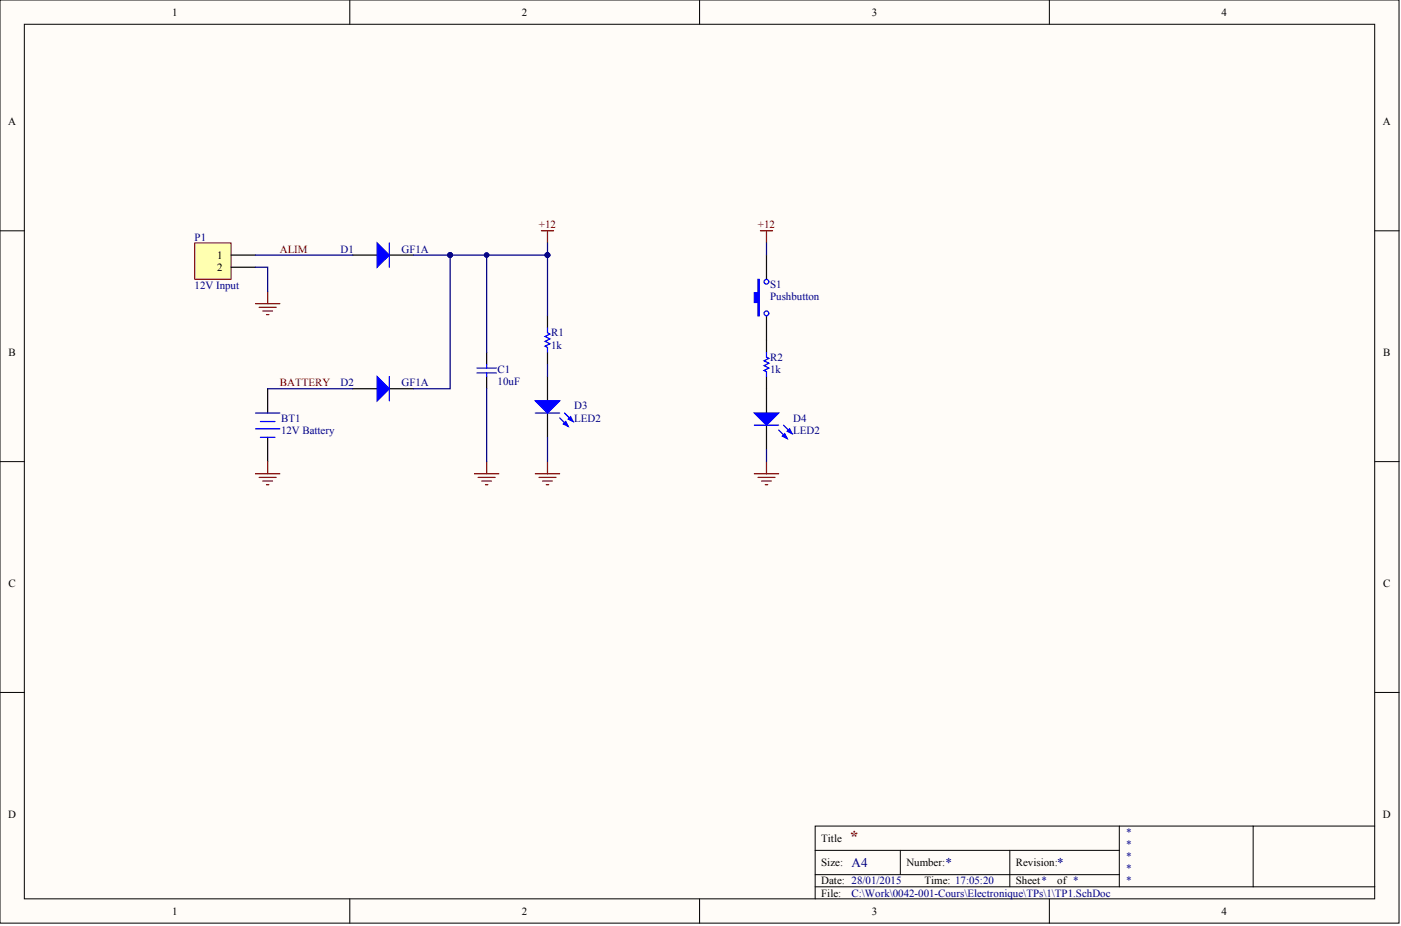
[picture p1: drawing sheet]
<svg xmlns="http://www.w3.org/2000/svg" width="488mm" height="322mm" viewBox="0 0 488 322" stroke-linecap="round" stroke-linejoin="round" font-family="sans-serif">
<g fill="#fffcf8" stroke="#000" stroke-width=".35">
<path d="M0 0h486.9v321.4h-486.9z"/>
<path d="M8.5 8.5h469.9v304.5h-469.9z"/>
</g>
<g fill="none" stroke="#000" stroke-width=".35">
<path d="M121.7 0v8.5M243.4 0v8.5M365.2 0v8.5M0 80.4h8.5M478.4 80.4h8.5M0 160.7h8.5M478.4 160.7h8.5M0 241.1h8.5M478.4 241.1h8.5M283.7 296.1h105.8M313.3 296.1v8.5M351.4 296.1v12.7"/>
<path d="M389.5 287.6v21.2M436.1 287.6h-152.4v25.4M478.4 287.6h-42.3v21.2M121.7 313v8.5M243.4 313v8.5M283.7 308.8h194.7M283.7 304.6h105.8M365.2 313v8.5"/>
</g>
<path d="M67.7 84.6h12.7v12.6h-12.7z" fill="#ffffb0" stroke="#800000" stroke-width=".35"/>
<g fill="none" stroke="#000" stroke-width=".42">
<path d="M80.4 88.8h8.5M80.4 93.1h8.5M122.8 88.8h8.4M135.5 88.8h8.5M266.7 88.8v8.5M190.5 110v4.2M266.7 110v12.7M93.1 135.4v8.4M122.8 135.4h8.4M135.5 135.4h8.5M169.4 122.7v4.2M169.4 131.1v4.3"/>
<path d="M190.5 122.7v4.2M190.5 131.1v8.5M266.7 131.1v12.7M93.1 152.3v8.4M190.5 143.8v8.5M266.7 148v8.5"/>
</g>
<g fill="#00f" stroke="#00f" stroke-width=".42">
<path d="M131.2 84.6l4.3 4.2-4.3 4.3z"/>
<path d="M186.3 139.6h8.5l-4.3 4.2z"/>
<path d="M196 147.6l.9-.8 .8 1.7z"/>
<path d="M197.7 145.9l.9-.8 .8 1.7z"/>
<path d="M131.2 131.1l4.3 4.3-4.3 4.2z"/>
<path d="M262.5 143.8h8.5l-4.3 4.2z"/>
<path d="M272.2 151.9l.9-.9 .8 1.7z"/>
<path d="M273.9 150.2l.9-.9 .8 1.7z"/>
<path d="M263.8 97.3h.4v12.7h-.4v-4.7h-1.3v-3.4h1.3z" fill-rule="evenodd"/>
</g>
<g fill="none" stroke="#00f" stroke-width=".42">
<path d="M135.5 84.6v8.5M190.5 114.2v1.7l.9 .4-1.7 .9 1.7 .8-1.7 .9 1.7 .8-1.7 .9 .8 .4v1.7M135.5 131.1v8.5M166 128.2h6.7M166 129.9h6.7M169.4 126.9v1.3M169.4 129.9v1.2M266.7 122.7v1.7l.9 .4-1.7 .8 1.7 .9-1.7 .8 1.7 .9-1.7 .8 .8 .4v1.7M88.9 143.8h8.5M88.9 149.3h8.5M90.6 146.8h5.1M90.6 152.3h5.1"/>
<path d="M186.3 143.8h8.5M194.8 145.5l2.9 3M196.5 143.8l2.9 3M262.5 148h8.5M271 149.7l2.9 3M272.7 148l2.9 3"/>
<circle cx="266.7" cy="98.1" r=".83"/>
<circle cx="266.7" cy="109.1" r=".83"/>
</g>
<g fill="none" stroke="#800000" stroke-width=".42">
<path d="M188.4 80.4h4.2M190.5 80.4v4.2M264.6 80.4h4.3M266.7 80.4v4.2M88.9 105.7h8.5M90.2 107h5.9M91.5 108.3h3.3M92.7 109.6h.9M93.1 101.5v4.2M88.9 165h8.5M90.2 166.2h5.9M91.5 167.5h3.3"/>
<path d="M92.7 168.8h.9M93.1 160.7v4.3M165.1 165h8.5M166.4 166.2h5.9M167.7 167.5h3.3M168.9 168.8h.9M169.4 160.7v4.3M186.3 165h8.5M187.6 166.2h5.9M188.8 167.5h3.4M190.1 168.8h.8M190.5 160.7v4.3"/>
<path d="M262.5 165h8.5M263.8 166.2h5.9M265 167.5h3.4M266.3 168.8h.9M266.7 160.7v4.3"/>
</g>
<path d="M88.9 93.1h4.2v8.4M88.9 88.8h33.9M144 88.8h46.5M156.7 88.8v46.6h-12.7M169.4 88.8v33.9M190.5 84.6v25.4M266.7 84.6v4.2M93.1 135.4h29.7M169.4 135.4v25.3M190.5 126.9v4.2M190.5 152.3v8.4M266.7 156.5v4.2" fill="none" stroke="#000080" stroke-width=".42"/>
<g fill="#000080" stroke="#000080" stroke-width=".35">
<circle cx="156.6" cy="88.8" r=".83"/>
<circle cx="169.3" cy="88.8" r=".83"/>
<circle cx="190.5" cy="88.8" r=".83"/>
</g>
<text font-size="5.7" fill="#800000" x="295.5" y="293.2">*</text>
<g font-size="4.6" fill="#000080">
<text x="296.4" y="301.9">A4</text>
<text x="329" y="301.9">*</text>
<text x="367.9" y="301.9">*</text>
</g>
<g font-size="3.8">
<text x="59.9" y="5.5">1</text>
<text x="181.6" y="5.5">2</text>
<text x="303.4" y="5.5">3</text>
<text x="425.1" y="5.5">4</text>
<text x="2.8" y="43.6">A</text>
<text x="481.3" y="43.6">A</text>
<text x="75.6" y="90.1">1</text>
<text x="75.6" y="94.3">2</text>
<text x="3" y="123.9">B</text>
<text x="481.4" y="123.9">B</text>
<text x="3" y="204.3">C</text>
<text x="481.4" y="204.3">C</text>
<text x="2.8" y="284.7">D</text>
<text x="481.3" y="284.7">D</text>
<text x="285.8" y="293.1">Title</text>
<text x="285.8" y="301.6">Size:</text>
<text x="315.4" y="301.6">Number:</text>
<text x="353.5" y="301.6">Revision:</text>
<text x="285.8" y="307.9">Date: 28/01/2015</text>
<text x="321.8" y="307.9">Time: 17:05:20</text>
<text x="353.5" y="307.9">Sheet*</text>
<text x="367.9" y="307.9">of *</text>
<text x="285.8" y="312.2">File:</text>
<text x="59.9" y="318.5">1</text>
<text x="181.6" y="318.5">2</text>
<text x="303.4" y="318.5">3</text>
<text x="425.1" y="318.5">4</text>
</g>
<g font-size="3.8" fill="#000080">
<text x="67.7" y="83.7">P1</text>
<text x="118.5" y="88">D1</text>
<text x="139.7" y="88">GF1A</text>
<text x="67.7" y="100.7">12V Input</text>
<text x="268" y="100.2">S1</text>
<text x="268" y="104.5">Pushbutton</text>
<text x="191.8" y="117.2">R1</text>
<text x="191.8" y="121.4">1k</text>
<text x="268" y="125.6">R2</text>
<text x="173.2" y="129.9">C1</text>
<text x="268" y="129.9">1k</text>
<text x="118.5" y="134.5">D2</text>
<text x="139.7" y="134.5">GF1A</text>
<text x="173.2" y="134.1">10uF</text>
<text x="199.8" y="142.5">D3</text>
<text x="97.8" y="146.8">BT1</text>
<text x="199.8" y="146.8">LED2</text>
<text x="276" y="146.8">D4</text>
<text x="97.8" y="151">12V Battery</text>
<text x="276" y="151">LED2</text>
<text x="391.6" y="291">*</text>
<text x="391.6" y="295.3">*</text>
<text x="391.6" y="299.5">*</text>
<text x="391.6" y="303.7">*</text>
<text x="391.6" y="307.9">*</text>
<text x="296.4" y="312.2">C:\Work\0042-001-Cours\Electronique\TPs\1\TP1.SchDoc</text>
</g>
<g font-size="3.8" fill="#800000">
<text x="187.5" y="79.5">+12</text>
<text x="263.7" y="79.5">+12</text>
<text x="97.4" y="88">ALIM</text>
<text x="97.4" y="134.5">BATTERY</text>
</g>
</svg>
